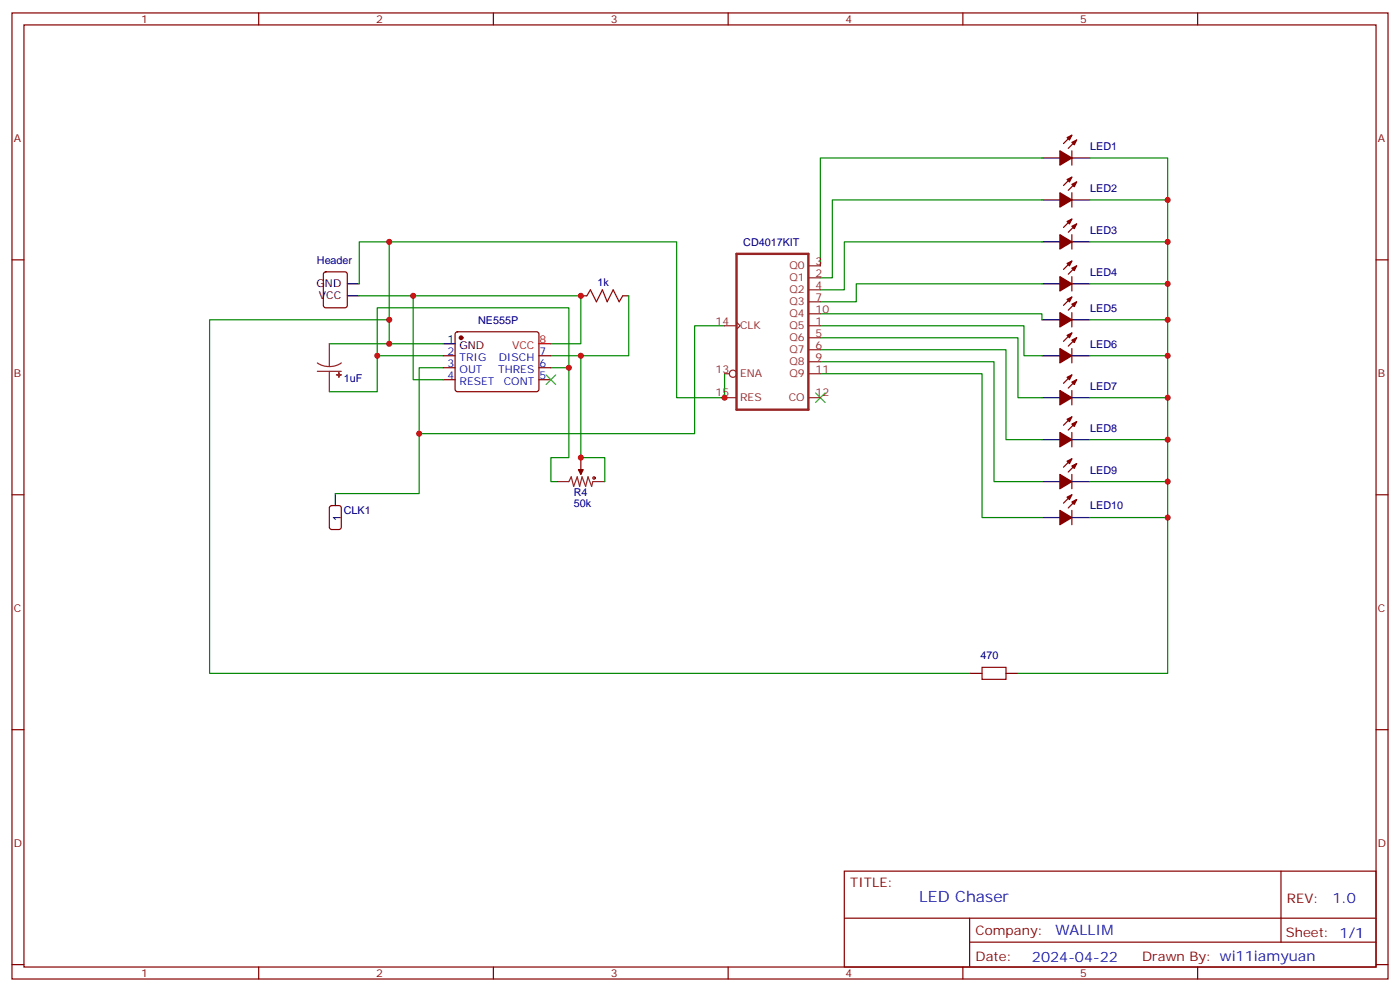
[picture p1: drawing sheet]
<svg xmlns="http://www.w3.org/2000/svg" width="412mm" height="292mm" viewBox="0 0 412 292" stroke-linecap="round" stroke-linejoin="round" font-family="sans-serif">
<g fill="none" stroke="#870000" stroke-width=".35">
<path d="M3.5 3.8h405.4v284.3h-405.4zM7.1 7.3h398.2v277.3h-398.2zM76.2 3.8v3.5M145.3 3.8v3.5M214.5 3.8v3.5M283.6 3.8v3.5M352.8 3.8v3.5M315.7 39.8l-2.4 2.5M315.7 44.4v4.2M315.7 56.7v4.3M315.7 52.1l-2.4 2.5M317.1 41.2l-2.4 2.5"/>
<path d="M317.1 53.6l-2.4 2.4M3.5 76.5h3.6M315.7 69.1v4.2M315.7 64.5l-2.4 2.5M315.7 76.8l-2.4 2.5M317.1 65.9l-2.4 2.5M317.1 78.2l-2.4 2.5M405.3 76.5h3.6M95.5 80.2l.5-.2h5.6l.7 .4v9.5l-.5 .6-5.8 .1-.7-.5-.1-9.4zM134.3 97.9l.5-.3h23.2l.5 .3 .2 .5v16.5l-.7 .4-23.5-.1-.4-.6v-16.2zM171.1 87.1h1.8M183.4 87.1h1.8"/>
<path d="M315.7 81.4v4.3M315.7 92v4.2M315.7 87.4l-2.4 2.5M315.7 98l-2.4 2.5M317.1 88.8l-2.4 2.5M317.1 99.4l-2.4 2.5M130.5 104.7h3.6M130.5 108.2h3.6M130.5 111.8h3.6M158.7 104.7h3.6M158.7 108.2h3.6M158.7 111.8h3.6"/>
<path d="M315.7 102.6v4.2M315.7 114.9v4.3M315.7 110.3l-2.4 2.5M317.1 111.8l-2.4 2.4M171.1 134.7v3.5M315.7 127.3v4.2M315.7 139.6v4.3M315.7 122.7l-2.4 2.5M315.7 135l-2.4 2.5M317.1 124.1l-2.4 2.5M317.1 136.5l-2.4 2.4M3.5 145.6h3.6"/>
<path d="M315.7 150.2v4.2M315.7 145.6l-2.4 2.5M317.1 147l-2.4 2.5M405.3 145.6h3.6M285.8 198.2h3.5M296.3 198.2h3.6M3.5 214.8h3.6M405.3 214.8h3.6M248.7 256.4h156.6v28.2h-156.6zM377.3 256.4v20.9M248.7 270.2h156.5M285.6 277.3h119.6"/>
<path d="M285.6 270.2v14.2M3.5 283.9h3.6M76.2 284.6v3.5M145.3 284.6v3.5M214.5 284.6v3.5M283.6 284.6v3.5M352.8 284.6v3.5M405.3 283.9h3.6"/>
</g>
<g fill="#870000" stroke="#870000" stroke-width=".35">
<path d="M314.3 40.5l1.4-.7-.7 1.4z"/>
<path d="M315.7 41.9l1.4-.7-.7 1.4z"/>
<path d="M312.2 44.4l3.5 2.1-3.5 2.1z"/>
<path d="M170.4 138.2h1.4l-.7 1.4z"/>
<path d="M314.3 52.8l1.4-.7-.7 1.5z"/>
<path d="M315.7 54.3l1.4-.7-.7 1.4z"/>
<path d="M312.2 56.7l3.5 2.1-3.5 2.2z"/>
<path d="M314.3 65.2l1.4-.7-.7 1.4z"/>
<path d="M315.7 66.6l1.4-.7-.7 1.4z"/>
<path d="M312.2 69.1l3.5 2.1-3.5 2.1z"/>
<path d="M314.3 77.5l1.4-.7-.7 1.4z"/>
<path d="M315.7 79l1.4-.8-.7 1.5z"/>
<path d="M312.2 81.4l3.5 2.1-3.5 2.2z"/>
<path d="M314.3 88.1l1.4-.7-.7 1.4z"/>
<path d="M315.7 89.5l1.4-.7-.7 1.4z"/>
<path d="M312.2 92l3.5 2.1-3.5 2.1z"/>
<path d="M314.3 98.7l1.4-.7-.7 1.4z"/>
<path d="M315.7 100.1l1.4-.7-.7 1.4z"/>
<path d="M312.2 102.6l3.5 2.1-3.5 2.1z"/>
<path d="M314.3 111.1l1.4-.8-.7 1.5z"/>
<path d="M315.7 112.5l1.4-.7-.7 1.4z"/>
<path d="M312.2 114.9l3.5 2.2-3.5 2.1z"/>
<path d="M314.3 123.4l1.4-.7-.7 1.4z"/>
<path d="M315.7 124.8l1.4-.7-.7 1.4z"/>
<path d="M312.2 127.3l3.5 2.1-3.5 2.1z"/>
<path d="M314.3 135.7l1.4-.7-.7 1.5z"/>
<path d="M315.7 137.2l1.4-.7-.7 1.4z"/>
<path d="M312.2 139.6l3.5 2.1-3.5 2.2z"/>
<path d="M314.3 146.3l1.4-.7-.7 1.4z"/>
<path d="M315.7 147.7l1.4-.7-.7 1.4z"/>
<path d="M312.2 150.2l3.5 2.1-3.5 2.1z"/>
<circle cx="135.8" cy="99.4" r=".53"/>
</g>
<g fill="none" stroke="#000" stroke-width=".35">
<path d="M306.9 46.5h5.3M306.9 58.8h5.3M315.7 46.5h5.3M315.7 58.8h5.3M306.9 71.2h5.3M315.7 71.2h5.3M102.3 83.5h3.5M102.3 87.1h3.5M306.9 83.5h5.3M306.9 94.1h5.3M315.7 83.5h5.3M315.7 94.1h5.3"/>
<path d="M130.5 101.2h3.6M306.9 104.7h5.3M306.9 117.1h5.3M315.7 104.7h5.3M315.7 117.1h5.3M306.9 129.4h5.3M315.7 129.4h5.3M98.8 145.3v3.5M306.9 141.7h5.3M306.9 152.3h5.3M315.7 141.7h5.3M315.7 152.3h5.3"/>
</g>
<g fill="none" stroke="#a10000" stroke-width=".35">
<path d="M172.9 87.1l1-1.8 1.8 3.5 1.7-3.5 1.5 3.5 1.7-3.5 1.8 3.5 1-1.7M289.3 196.4h7v3.6h-7z"/>
<circle cx="175" cy="140.7" r=".35"/>
</g>
<path d="M158.7 101.2h3.6" fill="none" stroke="#f00" stroke-width=".35"/>
<g fill="none" stroke="#8c2424" stroke-width=".35">
<path d="M238.1 78.2h3.6M213.4 95.9h3.6M217 94.8l1 1.1-1 1M238.1 95.9h3.6M238.1 81.8h3.6M238.1 85.3h3.6M238.1 99.4h3.6M238.1 88.8h3.6M238.1 92.4h3.6M93.5 106.8l1.7 .8 1.8 .3M93.5 109.3h7M97 101.2v6.7"/>
<path d="M97 109.3v6M100.5 106.8l-1.6 .8-1.9 .3M213.4 110h1.4M213.4 117.1h3.6M238.1 102.9h3.6M238.1 106.5h3.6M238.1 110h3.6M238.1 117.1h3.6M171.1 138.2v1.4M164 141.7h3.6l.7-1.4 .7 2.9 1-2.9 .7 2.9 .7-2.9 1.1 2.9 .7-2.9 1.1 2.9 .3-1.5h3.6"/>
<circle cx="215.9" cy="110" r="1.06"/>
</g>
<g fill="#8c2424" stroke="#8c2424" stroke-width=".35">
<path d="M99.1 110.3h1.4z"/>
<path d="M99.8 109.6v1.5z"/>
</g>
<g fill="none" stroke="#008700" stroke-width=".35">
<path d="M306.9 46.5h-65.2v31.7M306.9 58.8h-61.7v23h-3.5M321 46.5h23v151.7h-44.1M321 58.8h23M114.7 71.2v30h15.8M306.9 71.2h-58.2v14.1h-7M321 71.2h23M105.8 87.1h65.3v14.1h-8.8M105.8 83.5v-12.3h93.5v45.9h14.1v-7.1M114.7 94.1h-53v104.1h224.1M121.7 87.1v24.7h8.8M185.2 87.1v17.6h-14.1"/>
<path d="M213.4 95.9h-8.8v31.7h-81.1v-19.4h7M241.7 92.4h65.2v1.7M241.7 95.9h59.9v8.8h5.3M241.7 99.4h58.2v17.7h7M306.9 83.5h-54.7v5.3h-10.5M321 83.5h23M321 94.1h23M97 101.2h17.7M111.1 104.7v10.6h-14.1M130.5 104.7h-19.4v-14.1h56.5v17.6M162.3 104.7h8.8v30h7.1v7M162.3 108.2h5.3v26.5h-5.3v7h1.7"/>
<path d="M241.7 102.9h54.6v26.5h10.6M241.7 106.5h51.1v35.2h14.1M241.7 110h47.6v42.3h17.6M321 104.7h23M321 117.1h23M123.5 127.6v17.7h-24.7M321 129.4h23M321 141.7h23M321 152.3h23"/>
</g>
<path d="M97.2 149l.5-.2h2.1l.7 .4v6l-.4 .6-2.4 .1-.6-.5-.1-5.9z" fill="none" stroke="#900" stroke-width=".35"/>
<path d="M160.9 110.3l2.8 2.9M163.7 110.3l-2.8 2.9M240.2 115.6l2.9 2.9M243.1 115.6l-2.9 2.9" fill="none" stroke="#3c3" stroke-width=".35"/>
<path d="M217 74.7h21.1v45.9h-21.1z" fill="none" stroke="#8c2424" stroke-width=".71"/>
<g fill="#c00">
<circle cx="344" cy="58.8" r=".88"/>
<circle cx="344" cy="71.2" r=".88"/>
<circle cx="344" cy="83.5" r=".88"/>
<circle cx="344" cy="94.1" r=".88"/>
<circle cx="344" cy="104.7" r=".88"/>
<circle cx="344" cy="117.1" r=".88"/>
<circle cx="344" cy="129.4" r=".88"/>
<circle cx="344" cy="141.7" r=".88"/>
<circle cx="344" cy="152.3" r=".88"/>
<circle cx="171.1" cy="104.7" r=".88"/>
<circle cx="171.1" cy="87.1" r=".88"/>
<circle cx="121.7" cy="87.1" r=".88"/>
<circle cx="123.5" cy="127.6" r=".88"/>
<circle cx="167.6" cy="108.2" r=".88"/>
<circle cx="114.7" cy="71.2" r=".88"/>
<circle cx="114.7" cy="94.1" r=".88"/>
<circle cx="114.7" cy="101.2" r=".88"/>
<circle cx="111.1" cy="104.7" r=".88"/>
<circle cx="171.1" cy="134.7" r=".88"/>
<circle cx="213.4" cy="117.1" r=".88"/>
</g>
<text font-size="4.6" fill="#00f" x="270.8" y="265.4">LED Chaser</text>
<g font-size="4.2" fill="#00f">
<text x="392.5" y="265.7">1.0</text>
<text x="310.9" y="275.2">WALLIM</text>
<text x="304" y="283">2024-04-22</text>
</g>
<g font-size="3.9" fill="#800">
<text x="250.5" y="261">TITLE:</text>
<text x="379.1" y="265.7">REV:</text>
<text x="287.4" y="275.2">Company:</text>
<text x="378.7" y="275.8">Sheet: 1/1</text>
<text x="287.4" y="282.9">Date:</text>
<text x="336.4" y="282.9">Drawn By: wi11iamyuan</text>
</g>
<g font-size="3.2" fill="#800">
<text x="41.6" y="6.8">1</text>
<text x="110.8" y="6.8">2</text>
<text x="179.9" y="6.8">3</text>
<text x="249.1" y="6.8">4</text>
<text x="318.2" y="6.8">5</text>
<text x="4.1" y="41.9">A</text>
<text x="405.9" y="41.9">A</text>
<text x="4.1" y="111.1">B</text>
<text x="405.9" y="111.1">B</text>
<text x="4.1" y="180.2">C</text>
<text x="405.9" y="180.2">C</text>
<text x="4.1" y="249.3">D</text>
<text x="405.9" y="249.3">D</text>
<text x="41.6" y="287.6">1</text>
<text x="110.8" y="287.6">2</text>
<text x="179.9" y="287.6">3</text>
<text x="249.1" y="287.6">4</text>
<text x="318.2" y="287.6">5</text>
</g>
<g font-size="3.2" fill="#000080">
<text x="321.2" y="44.1">LED1</text>
<text x="321.2" y="56.5">LED2</text>
<text x="321.2" y="68.8">LED3</text>
<text x="93.3" y="77.6">Header</text>
<text x="218.9" y="72.3">CD4017KIT</text>
<text x="321.2" y="81.2">LED4</text>
<text x="176" y="84.2">1k</text>
<text x="140.8" y="95.2">NE555P</text>
<text x="321.2" y="91.7">LED5</text>
<text x="321.2" y="102.3">LED6</text>
<text x="101.2" y="112.6">1uF</text>
<text x="321.2" y="114.7">LED7</text>
<text x="321.2" y="127">LED8</text>
<text x="321.2" y="139.4">LED9</text>
<text x="169" y="149.2">50k</text>
<text x="169" y="146">R4</text>
<text x="321.2" y="149.9">LED10</text>
<text x="101.2" y="151.3">CLK1</text>
<text x="288.8" y="194">470</text>
</g>
<g font-size="3.2" fill="#8d2323">
<text x="240.2" y="77.9">3</text>
<text x="232.6" y="82.8">Q1</text>
<text x="232.6" y="79.3">Q0</text>
<text x="240.2" y="81.4">2</text>
<text x="232.6" y="86.4">Q2</text>
<text x="232.6" y="89.9">Q3</text>
<text x="240.2" y="84.9">4</text>
<text x="240.2" y="88.5">7</text>
<text x="210.8" y="95.5">14</text>
<text x="232.6" y="93.4">Q4</text>
<text x="240.2" y="95.5">1</text>
<text x="240.2" y="92">10</text>
<text x="218" y="96.9">CLK</text>
<text x="232.6" y="96.9">Q5</text>
<text x="232.6" y="100.5">Q6</text>
<text x="240.2" y="99.1">5</text>
<text x="232.6" y="104">Q7</text>
<text x="232.6" y="107.5">Q8</text>
<text x="240.2" y="102.6">6</text>
<text x="240.2" y="106.1">9</text>
<text x="210.8" y="109.6">13</text>
<text x="218" y="111.1">ENA</text>
<text x="232.6" y="111.1">Q9</text>
<text x="240.2" y="109.6">11</text>
<text x="210.8" y="116.7">15</text>
<text x="218" y="118.1">RES</text>
<text x="232.4" y="118.1">CO</text>
<text x="240.2" y="116.7">12</text>
</g>
<g font-size="3.2">
<text x="93.3" y="84.6">GND</text>
<text x="93.9" y="88.1">VCC</text>
<text x="131.9" y="100.8">1</text>
<text x="135.4" y="102.6">GND</text>
<text x="100.4" y="153.4" transform="rotate(-90 100.4 153.4)">1</text>
</g>
<g font-size="3.2" fill="#f00">
<text x="158.9" y="100.8">8</text>
<text x="150.8" y="102.6">VCC</text>
</g>
<g font-size="3.2" fill="#00f">
<text x="131.9" y="104.4">2</text>
<text x="131.9" y="107.9">3</text>
<text x="135.4" y="106.1">TRIG</text>
<text x="146.9" y="106.1">DISCH</text>
<text x="158.9" y="107.9">6</text>
<text x="158.9" y="104.4">7</text>
<text x="131.9" y="111.4">4</text>
<text x="135.4" y="109.6">OUT</text>
<text x="135.4" y="113.2">RESET</text>
<text x="146.7" y="109.6">THRES</text>
<text x="148.4" y="113.2">CONT</text>
<text x="158.9" y="111.4">5</text>
</g>
</svg>
